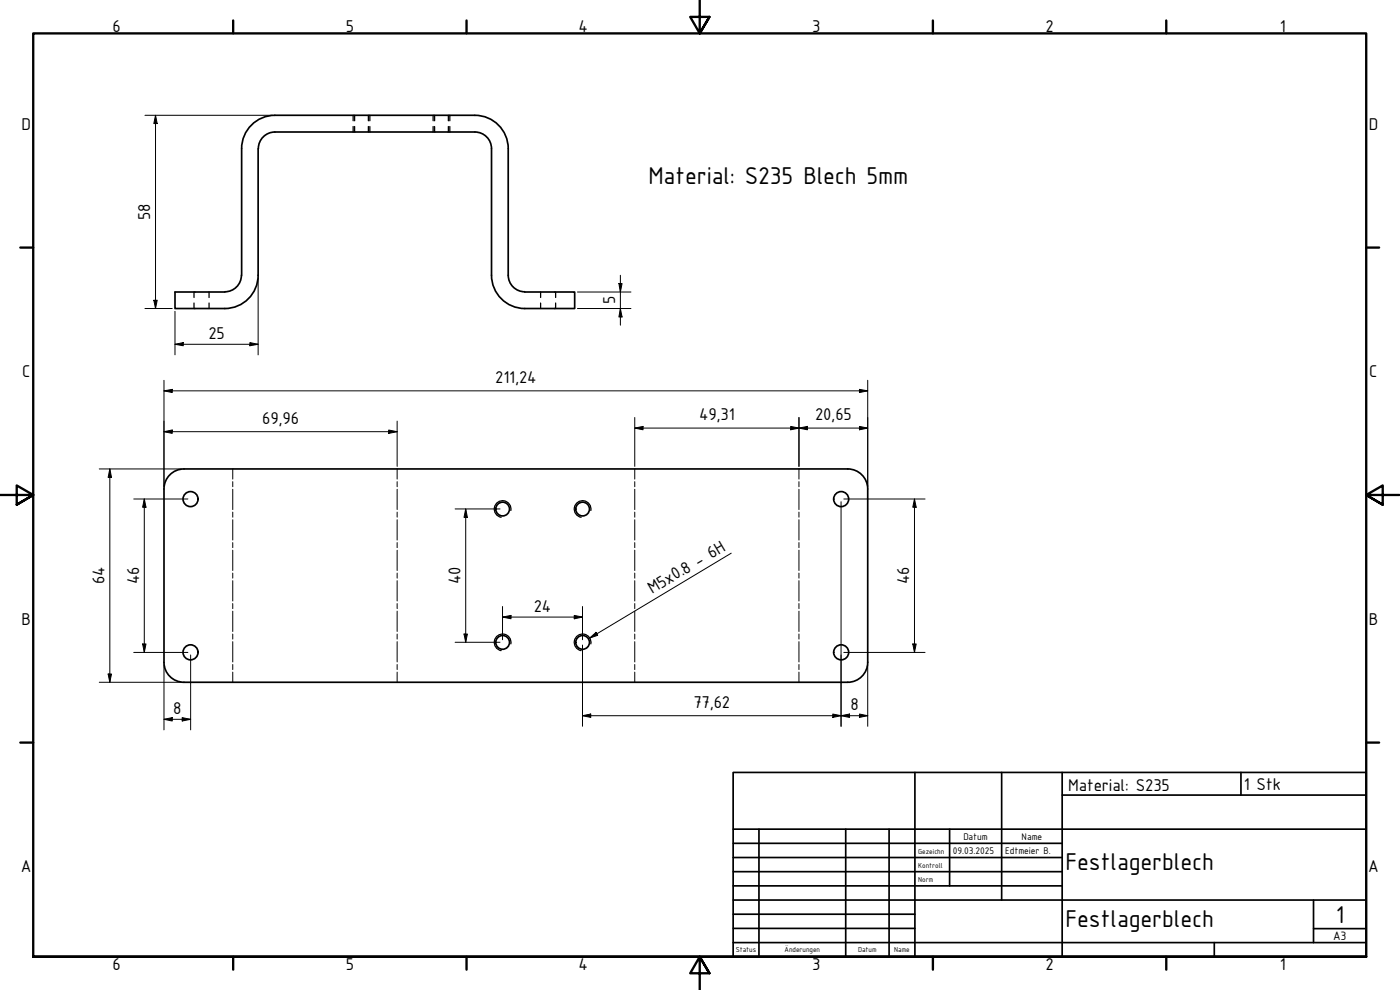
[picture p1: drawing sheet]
<svg xmlns="http://www.w3.org/2000/svg" width="420mm" height="297mm" viewBox="0 0 420 297" stroke-linecap="round" stroke-linejoin="round" font-family="sans-serif">
<!-- layer: Verdeckt (ISO) -->
<g fill="none" stroke="#000" stroke-width=".38">
<path d="M106 34.6v1.6M106 38v1.6M106.4 34.6v1.6M106.4 38v1.6M110.6 34.6v1.6M110.6 38v1.6M111 34.6v1.6M111 38v1.6M130 34.6v1.6M130 38v1.6M130.4 34.6v1.6M130.4 38v1.6"/>
<path d="M134.6 34.6v1.6M134.6 38v1.6M135 34.6v1.6M135 38v1.6M58.2 87.6v1.7M58.2 90.9v1.7M62.7 87.6v1.7M62.7 90.9v1.7M162.2 87.6v1.7M162.2 90.9v1.7M166.8 87.6v1.7M166.8 90.9v1.7"/>
</g>
<!-- layer: Sichtbar (ISO) -->
<g fill="none" stroke="#000" stroke-width=".51">
<path d="M82.5 34.6h60M82.5 39.6h60M82.5 39.6a5 5 0 0 0-5 5M82.5 34.6a10 10 0 0 0-10 10M142.5 34.6a10 10 0 0 1 10 10M142.5 39.6a5 5 0 0 1 5 5M72.5 44.6v38M77.5 44.6v38a10 10 0 0 1-10 10M147.5 44.6v38M152.5 44.6v38M67.5 87.6h-15v5h15M72.5 82.6a5 5 0 0 1-5 5"/>
<path d="M147.5 82.6a10 10 0 0 0 10 10h15v-5h-15M152.5 82.6a5 5 0 0 0 5 5M49.2 146.7v52M55.2 140.7h199.2a6 6 0 0 1 6 6M55.2 140.7a6 6 0 0 0-6 6M260.4 146.7v52M49.2 198.7a6 6 0 0 0 6 6M260.4 198.7a6 6 0 0 1-6 6h-199.2"/>
<circle cx="57.2" cy="149.8" r="2.25"/>
<circle cx="150.8" cy="152.7" r="2.06"/>
<circle cx="174.8" cy="152.7" r="2.06"/>
<circle cx="252.4" cy="149.8" r="2.25"/>
<circle cx="57.2" cy="195.7" r="2.25"/>
<circle cx="150.8" cy="192.7" r="2.06"/>
<circle cx="174.8" cy="192.7" r="2.06"/>
<circle cx="252.4" cy="195.7" r="2.25"/>
</g>
<!-- layer: Biegungsmittellinie (ISO) -->
<g fill="none" stroke="#000" stroke-width=".3">
<path d="M69.8 140.7v3M69.8 144.5v1.5M69.8 146.8v6.1M69.8 153.7v1.5M69.8 155.9v6.1M119.2 140.7v3M119.2 144.5v1.5M119.2 146.8v6.1M119.2 153.7v1.5M119.2 155.9v6.1M190.5 140.7v3M190.5 144.5v1.5"/>
<path d="M190.5 146.8v6.1M190.5 153.7v1.5M190.5 155.9v6.1M239.8 140.7v3M239.8 144.5v1.5M239.8 146.8v6.1M239.8 153.7v1.5M239.8 155.9v6.1M69.8 162.8v1.5M69.8 165.1v6.1M69.8 171.9v1.6M69.8 174.2v6.1"/>
<path d="M119.2 162.8v1.5M119.2 165.1v6.1M119.2 171.9v1.6M119.2 174.2v6.1M190.5 162.8v1.5M190.5 165.1v6.1M190.5 171.9v1.6M190.5 174.2v6.1M239.8 162.8v1.5M239.8 165.1v6.1M239.8 171.9v1.6M239.8 174.2v6.1"/>
<path d="M69.8 181.1v1.5M69.8 183.4v6.1M69.8 190.2v1.6M69.8 192.5v6.1M69.8 199.4v1.5M119.2 181.1v1.5M119.2 183.4v6.1M119.2 190.2v1.6M119.2 192.5v6.1M119.2 199.4v1.5M190.5 181.1v1.5M190.5 183.4v6.1"/>
<path d="M190.5 190.2v1.6M190.5 192.5v6.1M190.5 199.4v1.5M239.8 181.1v1.5M239.8 183.4v6.1M239.8 190.2v1.6M239.8 192.5v6.1M239.8 199.4v1.5M69.8 201.7v3M119.2 201.7v3M190.5 201.7v3M239.8 201.7v3"/>
</g>
<!-- layer: Sichtbar schmal (ISO) -->
<path d="M153.3 153.2a2.51 2.51 0 0 0-2-2.9 2.51 2.51 0 0 0-2.9 2 2.51 2.51 0 0 0 2 2.9M177.3 153.2a2.51 2.51 0 0 0-2-2.9 2.51 2.51 0 0 0-2.9 2 2.51 2.51 0 0 0 2 2.9M153.3 193.2a2.51 2.51 0 0 0-2-2.9 2.51 2.51 0 0 0-2.9 2 2.51 2.51 0 0 0 2 2.9M177.3 193.2a2.51 2.51 0 0 0-2-2.9 2.51 2.51 0 0 0-2.9 2 2.51 2.51 0 0 0 2 2.9" fill="none" stroke="#000" stroke-width=".38"/>
<!-- layer: Rahmen (ISO) -->
<g fill="none" stroke="#000" stroke-width=".7">
<path d="M70 6.1v3.9M140 6.1v3.9M210 0v10l-2.9-4.9h5.8l-2.9 4.9 2.9-4.9M280 6.1v3.9M350 6.1v3.9M6.1 74.3h3.9M410 74.3h3.9M0 148.5h10l-5-2.8v5.7l5-2.9-5 2.9M420 148.5h-10l5-2.8v5.7l-5-2.9 5 2.9M6.1 222.8h3.9M410 222.8h3.9M10 287.1v-277.1h400v277.1h-400h400"/>
<path d="M70 287.1v3.8M140 287.1v3.8M212.9 292l-2.9-4.9 2.9 4.9h-5.8l2.9-4.9v9.9M280 287.1v3.8M350 287.1v3.8"/>
</g>
<!-- layer: Titel (ISO) -->
<g fill="none" stroke="#000" stroke-width=".51">
<path d="M220 231.8h190v55.3h-190zM274.6 231.8v55.3M300.6 231.8v38.3M318.8 238.6h91.2M318.8 231.8v55.3M372.4 231.8v6.8M220 253h98.8M220 257.3h98.8M220 248.8h190M227.8 248.8v38.3M253.8 248.8v38.3M266.8 248.8v38.3"/>
<path d="M285 248.8v17M220 261.5h98.8M220 265.8h98.8M220 270.1h190M220 274.3h54.6M220 278.6h54.6M394.2 278.6h15.8M394.2 270.1v12.7M220 282.8h190M364.4 282.8v4.3"/>
</g>
<g fill="none" stroke="#000" stroke-width=".3">
<path d="M43.5 34.6h38.2M46.7 34.6l.5 2.5h-1zM46.7 34.6v58M43.5 92.6h8.2M46.2 90.1h1l-.5 2.5zM52.5 93.4v13.1M77.5 83.4v23.1M173.3 92.6h16.1M173.3 87.6h16.1M185.7 85.1h1l-.5 2.5zM186.2 92.6l.5 2.5h-1zM186.2 82.6v15"/>
<path d="M49.2 117.3l2.5-.5v1zM49.2 114.1v31.8M49.2 117.3h211.2M52.5 103.3l2.5-.5v.9zM52.5 103.3h25M75 102.8l2.5 .5-2.5 .4zM257.9 116.8l2.5 .5-2.5 .5zM260.4 114.1v31.8M49.2 129.5l2.5-.5v1zM49.2 129.5h70M116.6 129l2.6 .5-2.6 .5zM119.2 126.4v13.5"/>
<path d="M190.5 128.4l2.5-.5v1.1zM190.5 128.4h69.9M190.5 125.3v14.6M237.3 127.9l2.5 .5-2.5 .6zM239.8 128.4l2.5-.5v1.1zM239.8 125.3v14.6M257.9 127.9l2.5 .5-2.5 .6zM29.8 140.7h24.6M33 140.7l.5 2.5h-1.1zM33 140.7v64M40.1 149.7h16.3M43.3 149.7l.5 2.5h-1z"/>
<path d="M43.3 149.7v46.1M136.6 152.7h13.5M139.8 152.7l.5 2.5h-1zM139.8 152.7v40M252.4 150.5v67.4M253.2 149.7h24.4M274.4 149.7l.6 2.5h-1.1zM274.4 149.7v46.1M40.1 195.8h16.3M42.8 193.2h1l-.5 2.6zM49.2 199.5v19.5M57.2 196.5v22.5"/>
<path d="M136.6 192.7h13.5M139.3 190.2h1l-.5 2.5zM150.8 185.2l2.6-.6v1.1zM150.8 185.2h24M150.8 182v9.9M172.3 184.6l2.5 .6-2.5 .5zM174.8 182v9.9M174.8 193.5v24.4M253.2 195.8h24.4M260.4 199.5v18.4M273.9 193.2h1.1l-.6 2.6zM29.8 204.7h24.6"/>
<path d="M32.4 202.2h1.1l-.5 2.5zM49.2 215.8l2.5-.5v1zM49.2 215.8h8M54.7 215.3l2.5 .5-2.5 .5zM174.8 214.7l2.5-.5v1.1zM174.8 214.7h85.6M249.9 214.2l2.5 .5-2.5 .6zM252.4 214.7l2.6-.5v1.1zM257.9 214.2l2.5 .5-2.5 .6z"/>
</g>
<g fill="#000">
<path d="M46.7 34.6l.5 2.5h-1z" fill-rule="evenodd"/>
<path d="M46.2 90.1h1l-.5 2.5z" fill-rule="evenodd"/>
<path d="M185.7 85.1h1l-.5 2.5z" fill-rule="evenodd"/>
<path d="M186.2 92.6l.5 2.5h-1z" fill-rule="evenodd"/>
<path d="M49.2 117.3l2.5-.5v1z" fill-rule="evenodd"/>
<path d="M52.5 103.3l2.5-.5v.9z" fill-rule="evenodd"/>
<path d="M75 102.8l2.5 .5-2.5 .4z" fill-rule="evenodd"/>
<path d="M257.9 116.8l2.5 .5-2.5 .5z" fill-rule="evenodd"/>
<path d="M49.2 129.5l2.5-.5v1z" fill-rule="evenodd"/>
<path d="M116.6 129l2.6 .5-2.6 .5z" fill-rule="evenodd"/>
<path d="M190.5 128.4l2.5-.5v1.1z" fill-rule="evenodd"/>
<path d="M237.3 127.9l2.5 .5-2.5 .6z" fill-rule="evenodd"/>
<path d="M239.8 128.4l2.5-.5v1.1z" fill-rule="evenodd"/>
<path d="M257.9 127.9l2.5 .5-2.5 .6z" fill-rule="evenodd"/>
<path d="M33 140.7l.5 2.5h-1.1z" fill-rule="evenodd"/>
<path d="M43.3 149.7l.5 2.5h-1z" fill-rule="evenodd"/>
<path d="M139.8 152.7l.5 2.5h-1z" fill-rule="evenodd"/>
<path d="M274.4 149.7l.6 2.5h-1.1z" fill-rule="evenodd"/>
<path d="M42.8 193.2h1l-.5 2.6z" fill-rule="evenodd"/>
<path d="M139.3 190.2h1l-.5 2.5z" fill-rule="evenodd"/>
<path d="M150.8 185.2l2.6-.6v1.1z" fill-rule="evenodd"/>
<path d="M172.3 184.6l2.5 .6-2.5 .5z" fill-rule="evenodd"/>
<path d="M273.9 193.2h1.1l-.6 2.6z" fill-rule="evenodd"/>
<path d="M32.4 202.2h1.1l-.5 2.5z" fill-rule="evenodd"/>
<path d="M49.2 215.8l2.5-.5v1z" fill-rule="evenodd"/>
<path d="M54.7 215.3l2.5 .5-2.5 .5z" fill-rule="evenodd"/>
<path d="M174.8 214.7l2.5-.5v1.1z" fill-rule="evenodd"/>
<path d="M249.9 214.2l2.5 .5-2.5 .6z" fill-rule="evenodd"/>
<path d="M252.4 214.7l2.6-.5v1.1z" fill-rule="evenodd"/>
<path d="M257.9 214.2l2.5 .5-2.5 .6z" fill-rule="evenodd"/>
</g>
<!-- layer: Symbol (ISO) -->
<path d="M219.5 166l-42.5 25.4M177 191.4l1.9-1.7 .5 .9z" fill="none" stroke="#000" stroke-width=".3"/>
<path d="M177 191.4l1.9-1.7 .5 .9z" fill-rule="evenodd" fill="#000"/>
<g font-size="7.9">
<text x="194.6" y="55.1">Material: S235 Blech 5mm</text>
<text x="319.8" y="261.2">Festlagerblech</text>
<text x="319.8" y="278.2">Festlagerblech</text>
<text x="400.9" y="276.8">1</text>
</g>
<g font-size="5.5">
<text x="33.8" y="9.6">6</text>
<text x="103.8" y="9.6">5</text>
<text x="173.6" y="9.6">4</text>
<text x="243.8" y="9.6">3</text>
<text x="313.8" y="9.6">2</text>
<text x="384.1" y="9.6">1</text>
<text x="6.5" y="38.9">D</text>
<text x="410.8" y="38.9">D</text>
<text x="45" y="66" transform="rotate(-90 45 66)">58</text>
<text x="184.6" y="91.3" transform="rotate(-90 184.6 91.3)">5</text>
<text x="62.5" y="101.6">25</text>
<text x="6.6" y="113.1">C</text>
<text x="410.9" y="113.1">C</text>
<text x="148.6" y="115">211,24</text>
<text x="78.7" y="127.2">69,96</text>
<text x="209.8" y="126.2">49,31</text>
<text x="244.6" y="126.2">20,65</text>
<text x="31.4" y="175.4" transform="rotate(-90 31.4 175.4)">64</text>
<text x="41.7" y="175.4" transform="rotate(-90 41.7 175.4)">46</text>
<text x="138.2" y="175.4" transform="rotate(-90 138.2 175.4)">40</text>
<text x="195.8" y="178.3" transform="rotate(-31 195.8 178.3)">M5x0.8 - 6H</text>
<text x="272.9" y="175.4" transform="rotate(-90 272.9 175.4)">46</text>
<text x="160.2" y="183.6">24</text>
<text x="6.5" y="187.4">B</text>
<text x="410.8" y="187.4">B</text>
<text x="52" y="214.2">8</text>
<text x="208.2" y="212.4">77,62</text>
<text x="255.2" y="213.2">8</text>
<text x="320.5" y="237.3">Material: S235</text>
<text x="373.3" y="237">1 Stk</text>
<text x="6.3" y="261.7">A</text>
<text x="410.6" y="261.7">A</text>
<text x="33.8" y="290.9">6</text>
<text x="103.8" y="290.9">5</text>
<text x="173.6" y="290.9">4</text>
<text x="243.8" y="290.9">3</text>
<text x="313.8" y="290.9">2</text>
<text x="384.1" y="290.9">1</text>
</g>
<text font-size="3.9" x="400.1" y="282">A3</text>
<g font-size="3.1">
<text x="286" y="256.3">09.03.2025</text>
<text x="289.1" y="252">Datum</text>
<text x="301.6" y="256.3">Edtmeier B.</text>
<text x="306.6" y="252">Name</text>
</g>
<g font-size="2.3">
<text x="275.6" y="256.3">Gezeichn</text>
<text x="275.6" y="260.5">Kontroll</text>
<text x="275.6" y="264.8">Norm</text>
<text x="220.9" y="285.7">Status</text>
<text x="235.5" y="285.7">Änderungen</text>
<text x="257.6" y="285.7">Datum</text>
<text x="268.4" y="285.7">Name</text>
</g>
</svg>
